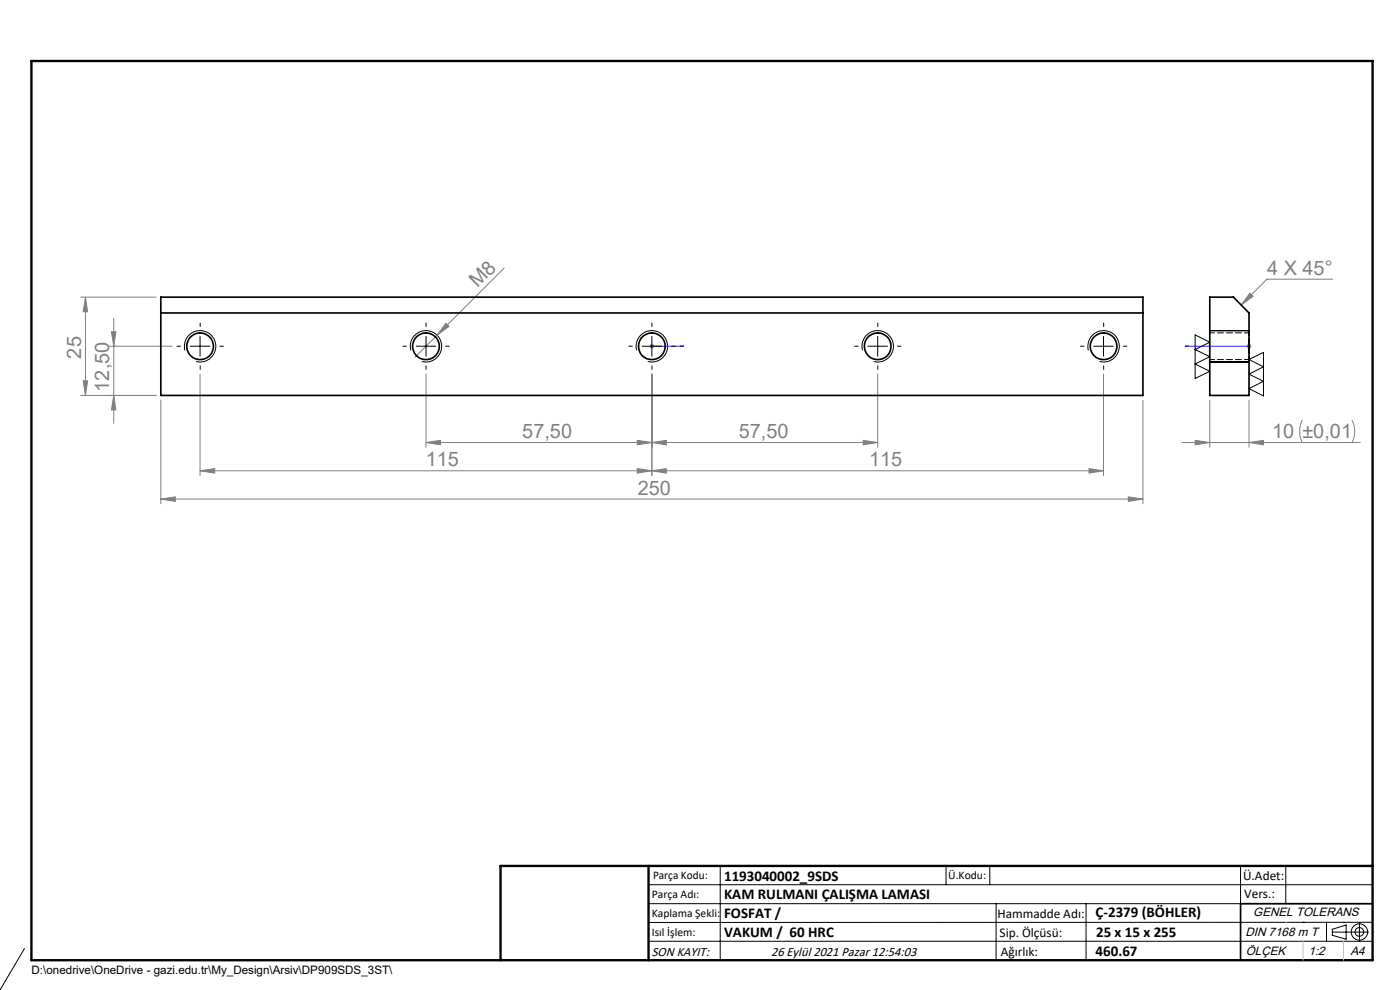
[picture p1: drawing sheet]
<svg xmlns="http://www.w3.org/2000/svg" width="297mm" height="210mm" viewBox="0 0 297 210" stroke-linecap="round" stroke-linejoin="round" font-family="sans-serif">
<g fill="none" stroke="#000" stroke-width=".21">
<path d="M39.2 74.3a3.3 3.3 0 0 1 3-4.2 3.3 3.3 0 0 1 3.6 3.7 3.3 3.3 0 0 1-4.2 2.9M40.4 73.4h4.1M42.4 71.4v4.2M87.1 74.3a3.3 3.3 0 0 1 3-4.2 3.3 3.3 0 0 1 3.6 3.6 3.3 3.3 0 0 1-4.2 3M88.3 73.4h4.2M90.4 71.4v4.2M135.1 74.3a3.3 3.3 0 0 1 2.9-4.2 3.3 3.3 0 0 1 3.6 3.7 3.3 3.3 0 0 1-4.2 2.9M136.2 73.4h4.2M138.3 71.4v4.2M183 74.3a3.3 3.3 0 0 1 2.9-4.2 3.3 3.3 0 0 1 3.6 3.7 3.3 3.3 0 0 1-4.2 2.9M184.1 73.4h4.2M186.2 71.4v4.2"/>
<path d="M230.9 74.3a3.3 3.3 0 0 1 2.9-4.2 3.3 3.3 0 0 1 3.7 3.6 3.3 3.3 0 0 1-4.2 3M232 73.4h4.2M234.1 71.4v4.2M253.5 71l3.1 1.6-3.1 1.5 3.1 1.6-3.1 1.5 3.1 1.6-3.1 1.5zM256.6 70.1h8.4M256.6 76.8h8.4M265 76.3l3-1.6v9.3l-3-1.6 3-1.5-3-1.5 3-1.6zM137.6 187.7h153.6M137.6 191.7h153.6M137.6 199.7h153.6M152.8 183.7v20M200.7 183.7v4"/>
<path d="M210 183.7v4M211.3 191.7v12M230.4 191.7v12M263.2 183.7v20M272.8 183.7v8M276.4 195.6h.1M281.4 195.6v4.1M282.6 197.7h7.8M282.6 197.1l3-.9v3l-3-.8zM285 195.6h.1M288.4 195.8v3.8M291.2 195.6l-153.6 .1"/>
<path d="M5.2 201.2l-5.3 8.7"/>
<circle cx="288.4" cy="197.7" r="1.74"/>
<circle cx="288.4" cy="197.7" r=".93"/>
</g>
<path d="M138.1 73.4h.4zM138.3 73.4h.1M138.3 73.4h6.8M145.1 73.4h-.7h.7M251.4 73.4h.7h-.7M251.4 73.4h13.6M264.8 73.4h.3zM265 73.4h.1" fill="none" stroke="#00f" stroke-width=".21"/>
<g fill="none" stroke="#808080" stroke-width=".21">
<path d="M107 56.9l-19 18.9M282.7 59.2h-13.9l-5.5 5.5M17.1 63h16M18.1 63l.5 3.1h-1zM18.1 63v20.9M23.1 73.4h13.4M23.6 70.4h1l-.5 3zM24.1 67.5v22.3M42.4 79.4v21.5M90.4 79.4v15.5M94.6 68.6l.6 .6-2.5 1.9zM137.8 73.4h1"/>
<path d="M137.9 73.1l.7 .7M138.3 79.4v21.5M138.3 72.9v1.1M138.6 73.1l-.7 .7M186.2 79.4v15.5M234.1 79.4v21.5M264.5 73.4h1M264.6 73.1l.7 .7M265 72.9v1.1M265.1 62.2l.7 .7-2.5 1.8zM265.3 73.1l-.7 .7M17.1 83.9h16"/>
<path d="M17.6 80.8h1l-.5 3.1zM24.1 83.9l.5 3.1h-1zM34.1 84.9v22M42.4 99.9l3.1-.5v1zM42.4 99.9h191.7M90.4 93.9l3.1-.5v1zM90.4 93.9h95.8M135.2 93.4l3.1 .5-3.1 .5zM135.2 99.4l3.1 .5-3.1 .5zM138.3 93.9l3.1-.5v1zM138.3 99.9l3.1-.5v1zM183.1 93.4l3.1 .5-3.1 .5z"/>
<path d="M231 99.4l3.1 .5-3.1 .5zM242.5 84.9v22M250.7 93.9h37.9M253.5 93.4l3.1 .5-3.1 .5zM256.6 84.9v10M265 93.9l3-.5v1zM265 84.9v10M276.3 89.1a5.5 5.5 0 0 0 0 4.8M286.8 89.1a5.2 5.2 0 0 1 0 4.8M34.1 105.9l3.1-.5v1zM34.1 105.9h208.4M239.4 105.4l3.1 .5-3.1 .5z"/>
</g>
<path d="M106.2 203.7h185" fill="none" stroke="#000" stroke-width=".25"/>
<path d="M291.2 191.7h-28v12" fill="none" stroke="#000" stroke-width=".35"/>
<path d="M6.7 12.9h284.5v190.8h-284.5zM137.6 183.7v20M291.2 183.7h-185v20" fill="none" stroke="#000" stroke-width=".5"/>
<path d="M272.8 195.6h.1M276.4 199.7v4M285 199.7v4" fill="none" stroke="#c0c0c0" stroke-width=".21"/>
<g fill="none" stroke="#000" stroke-width=".21" stroke-dasharray="15.2 1.3 1.3 1.3">
<path d="M38.3 73.4h-.7M42.5 69.3v-.8M42.5 77.6v.8M46.6 73.4h.8M86.2 73.4h-.7M90.4 69.3v-.8M90.4 77.6v.8M94.6 73.4h.7M134.1 73.4h-.7M138.3 69.3v-.8M138.3 77.6v.8M142.5 73.4h.7"/>
<path d="M182.1 73.4h-.8M186.2 69.3v-.8M186.2 77.6v.8M190.4 73.4h.7M230 73.4h-.8M234.1 69.3v-.8M234.1 77.6v.8M238.3 73.4h.8"/>
</g>
<path d="M265 76.8v-6.7" fill="none" stroke="#000" stroke-width=".21" stroke-dasharray="1.3 .6" stroke-dashoffset=".2"/>
<path d="M265 76.8v-.5" fill="none" stroke="#000" stroke-width=".21" stroke-dasharray="1.3 .6"/>
<g fill="#00f">
<path d="M144.4 73.4h.7zM138.1 73.4h.4z"/>
<path d="M264.8 73.4h.3zM251.4 73.4h.7z"/>
</g>
<g fill="#808080">
<path d="M94.6 68.6l.6 .6-2.5 1.9z"/>
<path d="M239.4 105.4l3.1 .5-3.1 .5zM34.1 105.9l3.1-.5v1z"/>
<path d="M135.2 93.4l3.1 .5-3.1 .5zM90.4 93.9l3.1-.5v1zM135.2 99.4l3.1 .5-3.1 .5zM42.4 99.9l3.1-.5v1z"/>
<path d="M138.3 93.9l3.1-.5v1zM183.1 93.4l3.1 .5-3.1 .5zM138.3 99.9l3.1-.5v1zM231 99.4l3.1 .5-3.1 .5zM265.1 62.2l.7 .7-2.5 1.8z"/>
<path d="M17.6 80.8h1l-.5 3.1zM18.1 63l.5 3.1h-1z"/>
<path d="M24.1 83.9l.5 3.1h-1zM23.6 70.4h1l-.5 3z"/>
<path d="M253.5 93.4l3.1 .5-3.1 .5zM265 93.9l3-.5v1z"/>
</g>
<g fill="none" stroke="#000" stroke-width=".35">
<path d="M34.1 63h208.4v20.9h-208.4zM34.1 66.4h208.4M256.6 63h5.1l3.3 3.4v17.5h-8.4z"/>
<circle cx="42.5" cy="73.5" r="2.84"/>
<circle cx="90.4" cy="73.5" r="2.84"/>
<circle cx="138.3" cy="73.5" r="2.84"/>
<circle cx="186.2" cy="73.5" r="2.84"/>
<circle cx="234.1" cy="73.5" r="2.84"/>
</g>
<path d="M256.7 76.3h8.3M265 70.6h-8.3" fill="none" stroke="#000" stroke-width=".21" stroke-dasharray="1.3 .6" stroke-dashoffset=".3"/>
<g font-size="4.2" fill="#808080">
<text x="268.8" y="58.3">4 X 45°</text>
<text x="101.3" y="61.2" transform="rotate(-45 101.3 61.2)">M8</text>
<text x="17.2" y="76.1" transform="rotate(-90 17.2 76.1)">25</text>
<text x="23.2" y="83.1" transform="rotate(-90 23.2 83.1)">12,50</text>
<text x="110.8" y="92.9">57,50</text>
<text x="156.7" y="92.9">57,50</text>
<text x="269.9" y="92.9">10 ±0,01</text>
<text x="90.3" y="98.9">115</text>
<text x="184.4" y="98.9">115</text>
<text x="135.3" y="104.9">250</text>
</g>
<g font-size="3.2">
<text x="153.6" y="190.8">KAM RULMANI ÇALIŞMA LAMASI</text>
<text x="153.6" y="186.8">1193040002_9SDS</text>
<text x="153.6" y="194.8">FOSFAT /</text>
<text x="232.4" y="194.5">Ç-2379 (BÖHLER)</text>
<text x="153.6" y="198.8">VAKUM / 60 HRC</text>
<text x="232.4" y="202.8">460.67</text>
<text x="232.5" y="198.8">25 x 15 x 255</text>
</g>
<g font-size="2.8">
<text x="263.7" y="186.7">Ü.Adet:</text>
<text x="263.9" y="190.5">Vers.:</text>
<text x="211.6" y="194.8">Hammadde Adı:</text>
<text x="138.3" y="202.8">SON KAYIT:</text>
<text x="163.6" y="202.8">26 Eylül 2021 Pazar 12:54:03</text>
<text x="212.1" y="198.7">Sip. Ölçüsü:</text>
<text x="212.3" y="202.7">Ağırlık:</text>
</g>
<g font-size="2.6">
<text x="265.9" y="194.4">GENEL TOLERANS</text>
<text x="264.2" y="198.5">DIN 7168 m T</text>
<text x="264.3" y="202.6">ÖLÇEK</text>
<text x="277.6" y="202.6">1:2</text>
<text x="286.5" y="202.6">A4</text>
</g>
<g font-size="2.5">
<text x="138.3" y="190.5">Parça Adı:</text>
<text x="138.5" y="186.5">Parça Kodu:</text>
<text x="201.2" y="186.5">Ü.Kodu:</text>
<text x="138.3" y="194.5">Kaplama Şekli:</text>
<text x="138.3" y="198.6">Isıl İşlem:</text>
<text x="6.7" y="206.7">D:\onedrive\OneDrive - gazi.edu.tr\My_Design\Arsiv\DP909SDS_3ST\</text>
</g>
</svg>
